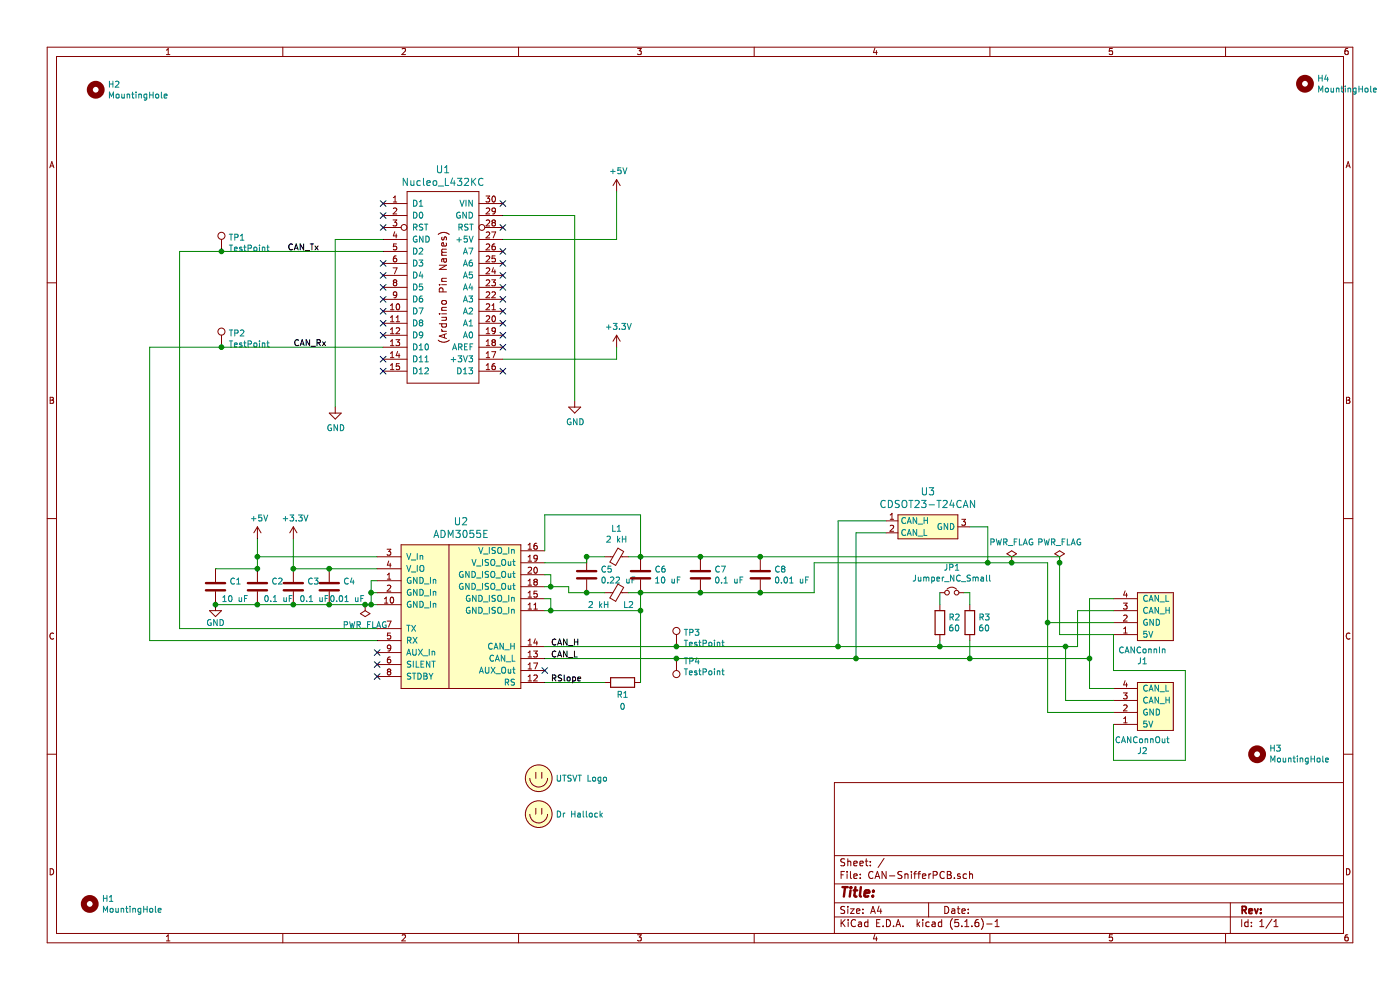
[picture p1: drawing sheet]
EESchema Schematic File Version 4
EELAYER 30 0
EELAYER END
$Descr A4 11693 8268
encoding utf-8
Sheet 1 1
Title ""
Date ""
Rev ""
Comp ""
Comment1 ""
Comment2 ""
Comment3 ""
Comment4 ""
$EndDescr
$Comp
L utsvt-microcontrollers:Nucleo_L432KC U1
U 1 1
P 3700 2400
F 0 "U1" H 3700 3387 60  0000 C CNN
F 1 "Nucleo_L432KC" H 3700 3281 60  0000 C CNN
F 2 "UTSVT_Special:NucleoL432KC" H 3700 2100 60  0001 C CNN
F 3 "" H 3700 2100 60  0001 C CNN
	1    3700 2400
	1    0    0    -1  
$EndComp
$Comp
L utsvt-chips:ADM3055E U2
U 1 1
P 3850 5150
F 0 "U2" H 3850 5947 60  0000 C CNN
F 1 "ADM3055E" H 3850 5841 60  0000 C CNN
F 2 "UTSVT_ICs:SOIC-20W_7.5x15.4mm_Pitch1.27mm" H 3850 5250 60  0001 C CNN
F 3 "" H 3850 5250 60  0001 C CNN
	1    3850 5150
	1    0    0    -1  
$EndComp
NoConn ~ 3150 5550
NoConn ~ 3150 5650
NoConn ~ 4550 5600
$Comp
L Device:C C1
U 1 1
P 1800 4900
F 0 "C1" H 1915 4946 50  0000 L CNN
F 1 "10 uF" H 1850 4800 50  0000 L CNN
F 2 "Capacitor_SMD:C_0805_2012Metric" H 1838 4750 50  0001 C CNN
F 3 "~" H 1800 4900 50  0001 C CNN
	1    1800 4900
	1    0    0    -1  
$EndComp
$Comp
L Device:C C3
U 1 1
P 2450 4900
F 0 "C3" H 2565 4946 50  0000 L CNN
F 1 "0.1 uF" H 2500 4800 50  0000 L CNN
F 2 "Capacitor_SMD:C_0805_2012Metric" H 2488 4750 50  0001 C CNN
F 3 "~" H 2450 4900 50  0001 C CNN
	1    2450 4900
	1    0    0    -1  
$EndComp
$Comp
L Device:C C4
U 1 1
P 2750 4900
F 0 "C4" H 2865 4946 50  0000 L CNN
F 1 "0.01 uF" H 2750 4800 50  0000 L CNN
F 2 "Capacitor_SMD:C_0805_2012Metric" H 2788 4750 50  0001 C CNN
F 3 "~" H 2750 4900 50  0001 C CNN
	1    2750 4900
	1    0    0    -1  
$EndComp
Wire Wire Line
	2750 5050 2450 5050
$Comp
L Device:C C2
U 1 1
P 2150 4900
F 0 "C2" H 2265 4946 50  0000 L CNN
F 1 "0.1 uF" H 2200 4800 50  0000 L CNN
F 2 "Capacitor_SMD:C_0805_2012Metric" H 2188 4750 50  0001 C CNN
F 3 "~" H 2150 4900 50  0001 C CNN
	1    2150 4900
	1    0    0    -1  
$EndComp
$Comp
L power:GND #PWR01
U 1 1
P 1800 5050
F 0 "#PWR01" H 1800 4800 50  0001 C CNN
F 1 "GND" H 1800 4900 50  0000 C CNN
F 2 "" H 1800 5050 50  0001 C CNN
F 3 "" H 1800 5050 50  0001 C CNN
	1    1800 5050
	1    0    0    -1  
$EndComp
Connection ~ 1800 5050
Wire Wire Line
	1800 5050 2150 5050
Connection ~ 2450 5050
Connection ~ 2150 5050
Wire Wire Line
	2150 5050 2450 5050
Wire Wire Line
	2450 4750 2750 4750
Connection ~ 2750 4750
Wire Wire Line
	2750 4750 3150 4750
Wire Wire Line
	1800 4750 2150 4750
Wire Wire Line
	2150 4750 2150 4650
Wire Wire Line
	2150 4650 3150 4650
Connection ~ 2150 4750
$Comp
L power:+3.3V #PWR03
U 1 1
P 2450 4500
F 0 "#PWR03" H 2450 4350 50  0001 C CNN
F 1 "+3.3V" H 2465 4673 50  0000 C CNN
F 2 "" H 2450 4500 50  0001 C CNN
F 3 "" H 2450 4500 50  0001 C CNN
	1    2450 4500
	1    0    0    -1  
$EndComp
$Comp
L power:+5V #PWR02
U 1 1
P 2150 4500
F 0 "#PWR02" H 2150 4350 50  0001 C CNN
F 1 "+5V" H 2165 4673 50  0000 C CNN
F 2 "" H 2150 4500 50  0001 C CNN
F 3 "" H 2150 4500 50  0001 C CNN
	1    2150 4500
	1    0    0    -1  
$EndComp
Connection ~ 2150 4650
Wire Wire Line
	2150 4650 2150 4500
Wire Wire Line
	2450 4750 2450 4500
Connection ~ 2450 4750
Wire Wire Line
	3150 5050 3100 5050
Connection ~ 2750 5050
NoConn ~ 3150 5450
$Comp
L Device:C C5
U 1 1
P 4900 4800
F 0 "C5" H 5015 4846 50  0000 L CNN
F 1 "0.22 uF" H 5015 4755 50  0000 L CNN
F 2 "Capacitor_SMD:C_0805_2012Metric" H 4938 4650 50  0001 C CNN
F 3 "~" H 4900 4800 50  0001 C CNN
	1    4900 4800
	1    0    0    -1  
$EndComp
$Comp
L Device:C C6
U 1 1
P 5350 4800
F 0 "C6" H 5465 4846 50  0000 L CNN
F 1 "10 uF" H 5465 4755 50  0000 L CNN
F 2 "Capacitor_SMD:C_0805_2012Metric" H 5388 4650 50  0001 C CNN
F 3 "~" H 5350 4800 50  0001 C CNN
	1    5350 4800
	1    0    0    -1  
$EndComp
$Comp
L Device:C C7
U 1 1
P 5850 4800
F 0 "C7" H 5965 4846 50  0000 L CNN
F 1 "0.1 uF" H 5965 4755 50  0000 L CNN
F 2 "Capacitor_SMD:C_0805_2012Metric" H 5888 4650 50  0001 C CNN
F 3 "~" H 5850 4800 50  0001 C CNN
	1    5850 4800
	1    0    0    -1  
$EndComp
$Comp
L Device:C C8
U 1 1
P 6350 4800
F 0 "C8" H 6465 4846 50  0000 L CNN
F 1 "0.01 uF" H 6465 4755 50  0000 L CNN
F 2 "Capacitor_SMD:C_0805_2012Metric" H 6388 4650 50  0001 C CNN
F 3 "~" H 6350 4800 50  0001 C CNN
	1    6350 4800
	1    0    0    -1  
$EndComp
$Comp
L Device:Ferrite_Bead_Small L1
U 1 1
P 5150 4650
F 0 "L1" V 4913 4650 50  0000 C CNN
F 1 "2 kH" V 5004 4650 50  0000 C CNN
F 2 "Inductor_SMD:L_0805_2012Metric" V 5080 4650 50  0001 C CNN
F 3 "~" H 5150 4650 50  0001 C CNN
	1    5150 4650
	0    1    1    0   
$EndComp
$Comp
L Device:Ferrite_Bead_Small L2
U 1 1
P 5150 4950
F 0 "L2" V 5250 5050 50  0000 C CNN
F 1 "2 kH" V 5250 4800 50  0000 C CNN
F 2 "Inductor_SMD:L_0805_2012Metric" V 5080 4950 50  0001 C CNN
F 3 "~" H 5150 4950 50  0001 C CNN
	1    5150 4950
	0    1    1    0   
$EndComp
Wire Wire Line
	5250 4650 5350 4650
Wire Wire Line
	5050 4650 4900 4650
Wire Wire Line
	4550 4700 4900 4700
Wire Wire Line
	4900 4700 4900 4650
Connection ~ 4900 4650
Wire Wire Line
	4550 4900 4600 4900
Wire Wire Line
	4750 4900 4750 4950
Wire Wire Line
	4750 4950 4900 4950
Wire Wire Line
	4900 4950 5050 4950
Connection ~ 4900 4950
Wire Wire Line
	5250 4950 5350 4950
Wire Wire Line
	5350 4950 5850 4950
Connection ~ 5350 4950
Wire Wire Line
	6350 4950 5850 4950
Connection ~ 5850 4950
Wire Wire Line
	5350 4650 5850 4650
Connection ~ 5350 4650
Wire Wire Line
	5850 4650 6350 4650
Connection ~ 5850 4650
$Comp
L Device:R R1
U 1 1
P 5200 5700
F 0 "R1" V 5300 5700 50  0000 C CNN
F 1 "0" V 5400 5700 50  0000 C CNN
F 2 "Resistor_SMD:R_0805_2012Metric" V 5130 5700 50  0001 C CNN
F 3 "~" H 5200 5700 50  0001 C CNN
	1    5200 5700
	0    1    1    0   
$EndComp
Wire Wire Line
	5350 4950 5350 5100
Connection ~ 5350 5100
Wire Wire Line
	5350 5100 5350 5700
$Comp
L utsvt-chips:CDSOT23-T24CAN U3
U 1 1
P 7750 4400
F 0 "U3" H 7750 4697 60  0000 C CNN
F 1 "CDSOT23-T24CAN" H 7750 4591 60  0000 C CNN
F 2 "Package_TO_SOT_SMD:SOT-23W" H 7750 4400 60  0001 C CNN
F 3 "" H 7750 4400 60  0001 C CNN
	1    7750 4400
	1    0    0    -1  
$EndComp
Wire Wire Line
	4550 5500 5650 5500
Wire Wire Line
	4550 5400 5650 5400
Wire Wire Line
	7000 5400 7000 4350
Wire Wire Line
	7000 4350 7400 4350
Connection ~ 7000 5400
Wire Wire Line
	7000 5400 7850 5400
Wire Wire Line
	7400 4450 7150 4450
Wire Wire Line
	7150 4450 7150 5500
Connection ~ 7150 5500
Wire Wire Line
	7150 5500 8100 5500
Wire Wire Line
	6350 4950 6800 4950
Wire Wire Line
	6800 4950 6800 4700
Wire Wire Line
	8750 4700 8750 5200
Connection ~ 6350 4950
Wire Wire Line
	8850 4650 8850 4700
Connection ~ 6350 4650
$Comp
L power:PWR_FLAG #FLG03
U 1 1
P 8850 4700
F 0 "#FLG03" H 8850 4775 50  0001 C CNN
F 1 "PWR_FLAG" H 8850 4873 50  0000 C CNN
F 2 "" H 8850 4700 50  0001 C CNN
F 3 "~" H 8850 4700 50  0001 C CNN
	1    8850 4700
	1    0    0    -1  
$EndComp
Wire Wire Line
	6800 4700 8250 4700
Connection ~ 8850 4700
Wire Wire Line
	6350 4650 8850 4650
$Comp
L power:PWR_FLAG #FLG02
U 1 1
P 8450 4700
F 0 "#FLG02" H 8450 4775 50  0001 C CNN
F 1 "PWR_FLAG" H 8450 4873 50  0000 C CNN
F 2 "" H 8450 4700 50  0001 C CNN
F 3 "~" H 8450 4700 50  0001 C CNN
	1    8450 4700
	1    0    0    -1  
$EndComp
Connection ~ 8450 4700
Wire Wire Line
	8450 4700 8750 4700
$Comp
L Device:Jumper_NC_Small JP1
U 1 1
P 7950 4950
F 0 "JP1" H 7950 5162 50  0000 C CNN
F 1 "Jumper_NC_Small" H 7950 5071 50  0000 C CNN
F 2 "Connector_PinHeader_2.54mm:PinHeader_1x02_P2.54mm_Vertical" H 7950 4950 50  0001 C CNN
F 3 "~" H 7950 4950 50  0001 C CNN
	1    7950 4950
	1    0    0    -1  
$EndComp
$Comp
L Device:R R2
U 1 1
P 7850 5200
F 0 "R2" H 7920 5246 50  0000 L CNN
F 1 "60" H 7920 5155 50  0000 L CNN
F 2 "Resistor_SMD:R_0805_2012Metric" V 7780 5200 50  0001 C CNN
F 3 "~" H 7850 5200 50  0001 C CNN
	1    7850 5200
	1    0    0    -1  
$EndComp
$Comp
L Device:R R3
U 1 1
P 8100 5200
F 0 "R3" H 8170 5246 50  0000 L CNN
F 1 "60" H 8170 5155 50  0000 L CNN
F 2 "Resistor_SMD:R_0805_2012Metric" V 8030 5200 50  0001 C CNN
F 3 "~" H 8100 5200 50  0001 C CNN
	1    8100 5200
	1    0    0    -1  
$EndComp
Wire Wire Line
	7850 4950 7850 5050
Wire Wire Line
	8050 4950 8100 4950
Wire Wire Line
	8100 4950 8100 5050
Wire Wire Line
	8100 5350 8100 5500
Wire Wire Line
	7850 5350 7850 5400
Wire Wire Line
	8100 4400 8250 4400
Wire Wire Line
	8250 4400 8250 4700
Connection ~ 8250 4700
Wire Wire Line
	8250 4700 8450 4700
Text Label 4600 5400 0    50   ~ 0
CAN_H
Text Label 4600 5500 0    50   ~ 0
CAN_L
Text Label 4600 5700 0    50   ~ 0
RSlope
Wire Wire Line
	4550 5700 5050 5700
NoConn ~ 3200 1700
NoConn ~ 3200 1800
NoConn ~ 3200 1900
NoConn ~ 3200 2200
NoConn ~ 3200 2300
NoConn ~ 3200 2400
NoConn ~ 3200 2500
NoConn ~ 3200 2600
NoConn ~ 3200 2700
NoConn ~ 3200 2800
NoConn ~ 3200 3000
NoConn ~ 3200 3100
NoConn ~ 4200 3100
NoConn ~ 4200 2900
NoConn ~ 4200 1900
$Comp
L power:GND #PWR04
U 1 1
P 2800 3400
F 0 "#PWR04" H 2800 3150 50  0001 C CNN
F 1 "GND" H 2805 3227 50  0000 C CNN
F 2 "" H 2800 3400 50  0001 C CNN
F 3 "" H 2800 3400 50  0001 C CNN
	1    2800 3400
	1    0    0    -1  
$EndComp
$Comp
L power:GND #PWR06
U 1 1
P 4800 3350
F 0 "#PWR06" H 4800 3100 50  0001 C CNN
F 1 "GND" H 4805 3177 50  0000 C CNN
F 2 "" H 4800 3350 50  0001 C CNN
F 3 "" H 4800 3350 50  0001 C CNN
	1    4800 3350
	1    0    0    -1  
$EndComp
Wire Wire Line
	2800 2000 2800 3400
Wire Wire Line
	4200 1800 4800 1800
Wire Wire Line
	4800 1800 4800 3350
NoConn ~ 4200 2100
NoConn ~ 4200 2200
NoConn ~ 4200 2300
NoConn ~ 4200 2400
NoConn ~ 4200 2500
NoConn ~ 4200 2600
NoConn ~ 4200 2700
NoConn ~ 4200 2800
$Comp
L power:+3.3V #PWR08
U 1 1
P 5150 2900
F 0 "#PWR08" H 5150 2750 50  0001 C CNN
F 1 "+3.3V" H 5165 3073 50  0000 C CNN
F 2 "" H 5150 2900 50  0001 C CNN
F 3 "" H 5150 2900 50  0001 C CNN
	1    5150 2900
	1    0    0    -1  
$EndComp
$Comp
L power:+5V #PWR07
U 1 1
P 5150 1600
F 0 "#PWR07" H 5150 1450 50  0001 C CNN
F 1 "+5V" H 5165 1773 50  0000 C CNN
F 2 "" H 5150 1600 50  0001 C CNN
F 3 "" H 5150 1600 50  0001 C CNN
	1    5150 1600
	1    0    0    -1  
$EndComp
Wire Wire Line
	4200 2000 5150 2000
Wire Wire Line
	5150 2000 5150 1600
Wire Wire Line
	4200 3000 5150 3000
Wire Wire Line
	5150 3000 5150 2900
Wire Wire Line
	1500 5250 1500 2100
Wire Wire Line
	1500 5250 3150 5250
Wire Wire Line
	1250 5350 1250 2900
Wire Wire Line
	1250 2900 1850 2900
Wire Wire Line
	1250 5350 3150 5350
Text Label 2400 2100 0    50   ~ 0
CAN_Tx
Text Label 2450 2900 0    50   ~ 0
CAN_Rx
Connection ~ 8100 5500
$Comp
L utsvt-connectors:CANConnector J1
U 1 1
P 9650 5150
F 0 "J1" H 9758 5525 50  0000 C CNN
F 1 "CANConnIn" H 9758 5434 50  0000 C CNN
F 2 "UTSVT_Connectors:Molex_MicroFit3.0_1x4xP3.00mm_PolarizingPeg_Vertical" H 9650 5150 50  0001 C CNN
F 3 "~" H 9650 5150 50  0001 C CNN
	1    9650 5150
	-1   0    0    1   
$EndComp
Connection ~ 7850 5400
Wire Wire Line
	8750 5200 9300 5200
Wire Wire Line
	9000 5400 9000 5100
Wire Wire Line
	9000 5100 9300 5100
Wire Wire Line
	7850 5400 8900 5400
Wire Wire Line
	9100 5500 9100 5000
Wire Wire Line
	9100 5000 9300 5000
Wire Wire Line
	8100 5500 9100 5500
Wire Wire Line
	8850 5300 9300 5300
Wire Wire Line
	8850 4700 8850 5300
Wire Wire Line
	4550 4600 4550 4300
Wire Wire Line
	4550 4300 5350 4300
Wire Wire Line
	5350 4300 5350 4650
Wire Wire Line
	3200 2000 2800 2000
$Comp
L power:PWR_FLAG #FLG0101
U 1 1
P 3050 5050
F 0 "#FLG0101" H 3050 5125 50  0001 C CNN
F 1 "PWR_FLAG" H 3050 5223 50  0000 C CNN
F 2 "" H 3050 5050 50  0001 C CNN
F 3 "~" H 3050 5050 50  0001 C CNN
	1    3050 5050
	-1   0    0    1   
$EndComp
Connection ~ 3050 5050
Wire Wire Line
	3050 5050 2750 5050
NoConn ~ 4200 1700
$Comp
L utsvt-connectors:CANConnector J2
U 1 1
P 9650 5900
F 0 "J2" H 9758 6275 50  0000 C CNN
F 1 "CANConnOut" H 9758 6184 50  0000 C CNN
F 2 "UTSVT_Connectors:Molex_MicroFit3.0_1x4xP3.00mm_PolarizingPeg_Vertical" H 9650 5900 50  0001 C CNN
F 3 "~" H 9650 5900 50  0001 C CNN
	1    9650 5900
	-1   0    0    1   
$EndComp
Wire Wire Line
	9100 5500 9100 5750
Wire Wire Line
	9100 5750 9300 5750
Connection ~ 9100 5500
Wire Wire Line
	9300 5950 8750 5950
Wire Wire Line
	8750 5950 8750 5200
Connection ~ 8750 5200
Wire Wire Line
	9300 5850 8900 5850
Wire Wire Line
	8900 5850 8900 5400
Connection ~ 8900 5400
Wire Wire Line
	8900 5400 9000 5400
Wire Wire Line
	9300 6050 9300 6350
Wire Wire Line
	9300 6350 9900 6350
Wire Wire Line
	9900 6350 9900 5600
Wire Wire Line
	9900 5600 9300 5600
Wire Wire Line
	9300 5600 9300 5300
$Comp
L Connector:TestPoint TP1
U 1 1
P 1850 2100
F 0 "TP1" H 1908 2218 50  0000 L CNN
F 1 "TestPoint" H 1908 2127 50  0000 L CNN
F 2 "TestPoint:TestPoint_Keystone_5005-5009_Compact" H 2050 2100 50  0001 C CNN
F 3 "~" H 2050 2100 50  0001 C CNN
	1    1850 2100
	1    0    0    -1  
$EndComp
$Comp
L Connector:TestPoint TP2
U 1 1
P 1850 2900
F 0 "TP2" H 1908 3018 50  0000 L CNN
F 1 "TestPoint" H 1908 2927 50  0000 L CNN
F 2 "TestPoint:TestPoint_Keystone_5005-5009_Compact" H 2050 2900 50  0001 C CNN
F 3 "~" H 2050 2900 50  0001 C CNN
	1    1850 2900
	1    0    0    -1  
$EndComp
Wire Wire Line
	1500 2100 1850 2100
Connection ~ 1850 2100
Wire Wire Line
	1850 2100 3200 2100
Connection ~ 1850 2900
Wire Wire Line
	1850 2900 3200 2900
$Comp
L Connector:TestPoint TP3
U 1 1
P 5650 5400
F 0 "TP3" H 5708 5518 50  0000 L CNN
F 1 "TestPoint" H 5708 5427 50  0000 L CNN
F 2 "TestPoint:TestPoint_Keystone_5005-5009_Compact" H 5850 5400 50  0001 C CNN
F 3 "~" H 5850 5400 50  0001 C CNN
	1    5650 5400
	1    0    0    -1  
$EndComp
Connection ~ 5650 5400
Wire Wire Line
	5650 5400 7000 5400
$Comp
L Connector:TestPoint TP4
U 1 1
P 5650 5500
F 0 "TP4" H 5592 5526 50  0000 R CNN
F 1 "TestPoint" H 5592 5617 50  0000 R CNN
F 2 "TestPoint:TestPoint_Keystone_5005-5009_Compact" H 5850 5500 50  0001 C CNN
F 3 "~" H 5850 5500 50  0001 C CNN
	1    5650 5500
	-1   0    0    1   
$EndComp
Connection ~ 5650 5500
Wire Wire Line
	5650 5500 7150 5500
$Comp
L Mechanical:MountingHole H4
U 1 1
P 10900 700
F 0 "H4" H 11000 746 50  0000 L CNN
F 1 "MountingHole" H 11000 655 50  0000 L CNN
F 2 "MountingHole:MountingHole_3mm" H 10900 700 50  0001 C CNN
F 3 "~" H 10900 700 50  0001 C CNN
	1    10900 700 
	1    0    0    -1  
$EndComp
$Comp
L Mechanical:MountingHole H3
U 1 1
P 10500 6300
F 0 "H3" H 10400 6254 50  0000 R CNN
F 1 "MountingHole" H 10400 6345 50  0000 R CNN
F 2 "MountingHole:MountingHole_3mm" H 10500 6300 50  0001 C CNN
F 3 "~" H 10500 6300 50  0001 C CNN
	1    10500 6300
	-1   0    0    1   
$EndComp
$Comp
L Mechanical:MountingHole H1
U 1 1
P 750 7550
F 0 "H1" H 850 7596 50  0000 L CNN
F 1 "MountingHole" H 850 7505 50  0000 L CNN
F 2 "MountingHole:MountingHole_3mm" H 750 7550 50  0001 C CNN
F 3 "~" H 750 7550 50  0001 C CNN
	1    750  7550
	1    0    0    -1  
$EndComp
$Comp
L Mechanical:MountingHole H2
U 1 1
P 800 750
F 0 "H2" H 900 796 50  0000 L CNN
F 1 "MountingHole" H 900 705 50  0000 L CNN
F 2 "MountingHole:MountingHole_3mm" H 800 750 50  0001 C CNN
F 3 "~" H 800 750 50  0001 C CNN
	1    800  750 
	1    0    0    -1  
$EndComp
Wire Wire Line
	4550 5100 4600 5100
Wire Wire Line
	4550 4800 4600 4800
Wire Wire Line
	4600 4800 4600 4900
Connection ~ 4600 4900
Wire Wire Line
	4600 4900 4750 4900
Wire Wire Line
	4550 5000 4600 5000
Wire Wire Line
	4600 5000 4600 5100
Connection ~ 4600 5100
Wire Wire Line
	4600 5100 5350 5100
Wire Wire Line
	3150 4850 3100 4850
Wire Wire Line
	3100 4850 3100 4950
Connection ~ 3100 5050
Wire Wire Line
	3100 5050 3050 5050
Wire Wire Line
	3150 4950 3100 4950
Connection ~ 3100 4950
Wire Wire Line
	3100 4950 3100 5050
$Comp
L utsvt-misc:Logo_Placeholder LOGO1
U 1 1
P 4500 6500
F 0 "LOGO1" H 4500 6650 50  0001 C CNN
F 1 "UTSVT Logo" H 4640 6500 50  0000 L CNN
F 2 "UTSVT_Special:UTSVT_Logo_Symbol" H 4500 6575 50  0001 C CNN
F 3 "" H 4500 6575 50  0001 C CNN
	1    4500 6500
	1    0    0    -1  
$EndComp
$Comp
L utsvt-misc:Logo_Placeholder LOGO2
U 1 1
P 4500 6800
F 0 "LOGO2" H 4500 6950 50  0001 C CNN
F 1 "Dr Hallock" H 4640 6800 50  0000 L CNN
F 2 "UTSVT_Special:Hallock_Image_Small" H 4500 6875 50  0001 C CNN
F 3 "" H 4500 6875 50  0001 C CNN
	1    4500 6800
	1    0    0    -1  
$EndComp
$EndSCHEMATC
